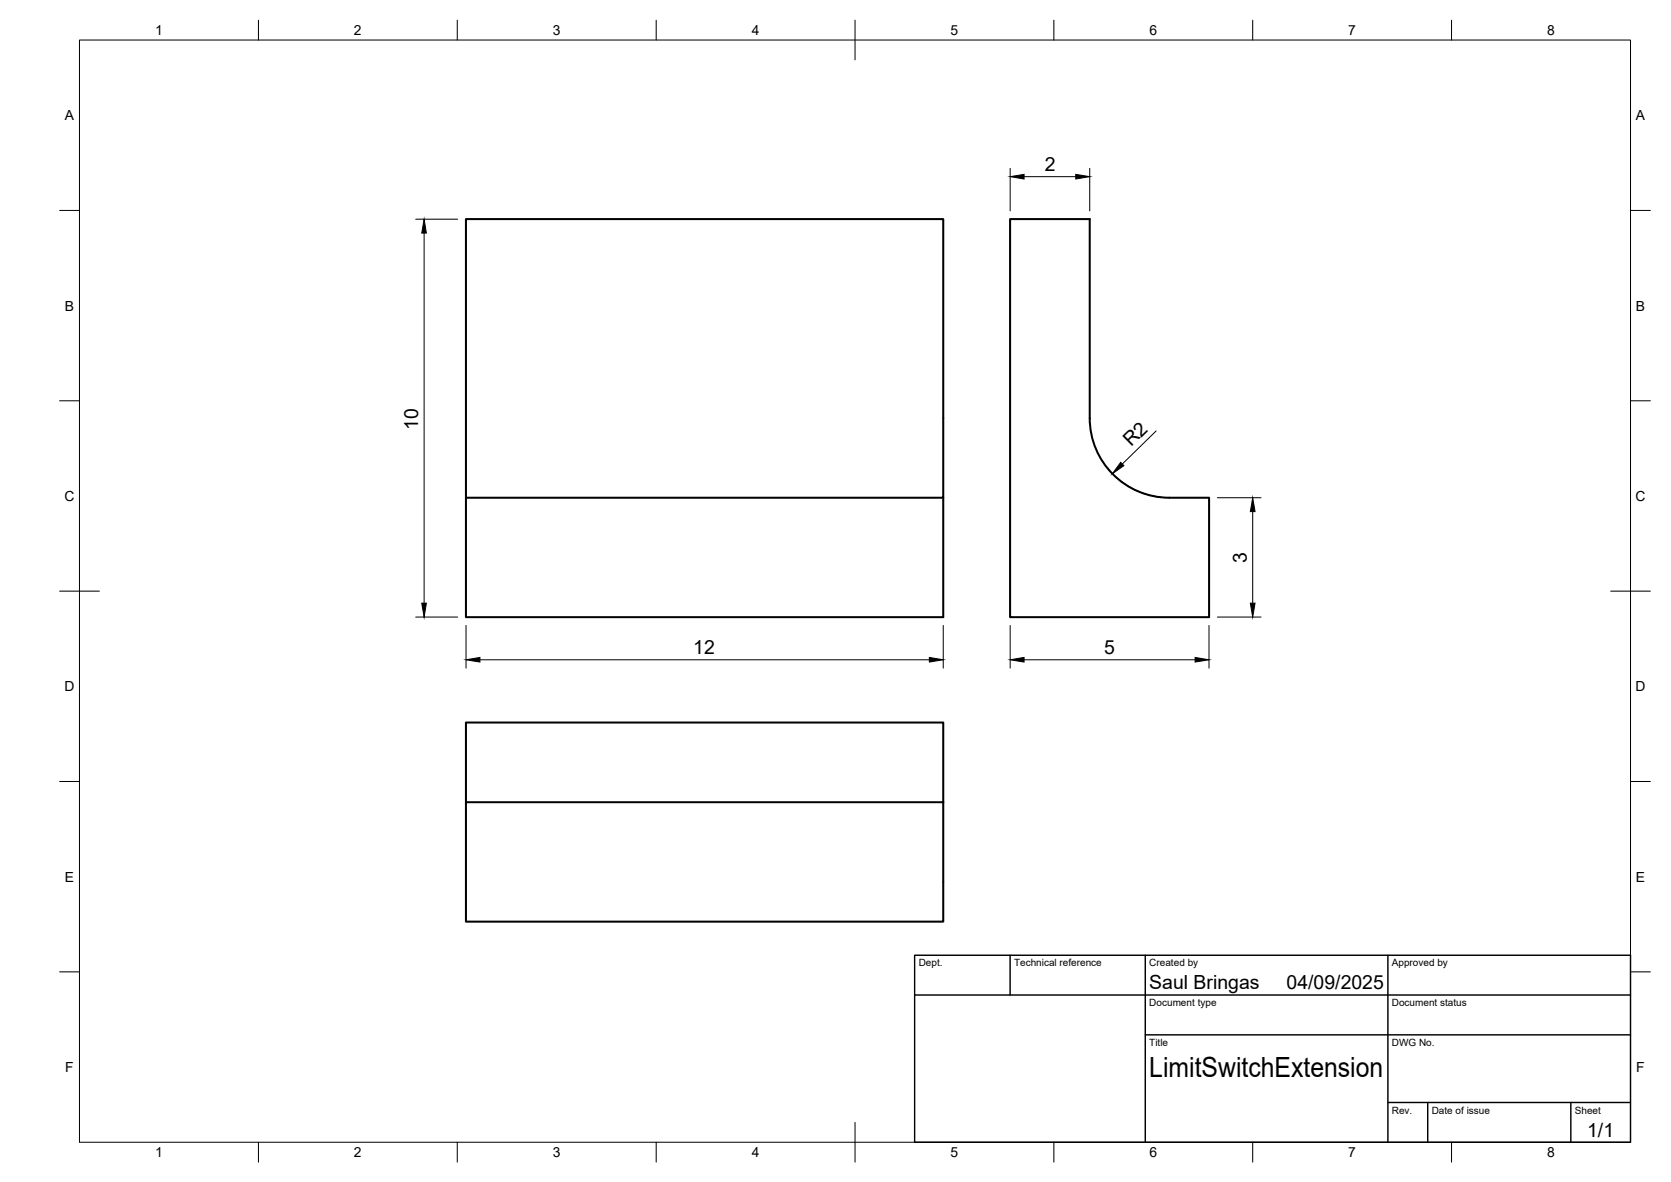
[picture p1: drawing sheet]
<svg xmlns="http://www.w3.org/2000/svg" width="420mm" height="297mm" viewBox="0 0 420 297" stroke-linecap="round" stroke-linejoin="round" font-family="sans-serif">
<!-- layer: Visible -->
<path d="M117.2 55.1h120v70h-120zM274 105.1a20 20 0 0 0 20 20h10v30h-50v-100h20v50M117.2 125.1v30h120v-30M117.2 181.6h120v20h-120zM117.2 201.6v30h120v-30" fill="none" stroke="#000" stroke-width=".51"/>
<!-- layer: BORDER -->
<g fill="none" stroke="#000" stroke-width=".25">
<path d="M20 10.1h390v276.9h-390zM65 5.1v5M115 5.1v5M165 5.1v5M215 5.1v10M265 5.1v5M315 5.1v5M365 5.1v5M15 52.9h5M410 52.9h5M15 100.7h5M410 100.7h5"/>
<path d="M15 148.6h10M405 148.6h10M15 196.4h5M410 196.4h5M15 244.2h5M410 244.2h5M65 287v5M115 287v5M165 287v5M215 282.1v9.9M265 287v5M315 287v5"/>
<path d="M365 287v5"/>
</g>
<!-- layer: TITLEBLOCK -->
<path d="M230 240.1h180v46.9h-180zM230 250h180M254 240.1v9.9M288 240.1v46.9M349 240.1v46.9M288 260.1h122M349 277.1h61M359 277.1v9.9M395 277.1v9.9" fill="none" stroke="#000" stroke-width=".36"/>
<!-- layer: FD_Dimensions -->
<g fill="none" stroke="#000" stroke-width=".25">
<path d="M104.5 55.1h10.6M106.6 58.6v93M254 42.3v10.7M257.5 44.4h13M274 42.3v10.7M278.3 117.5a20 20 0 0 0 13.6 7.4M290.7 108.3l-8.5 8.3M306.1 125.1h11M315 128.6v23M104.5 155.1h10.6M117.2 157.2v10.7M237.2 157.2v10.7"/>
<path d="M254 157.2v10.7M304 157.2v10.7M306.1 155.1h11M120.7 165.8h113M257.5 165.8h43"/>
</g>
<path d="M106.6 55.1l.6 3.5h-1.2zM254 44.4l3.5-.6v1.2zM270.5 43.8l3.5 .6-3.5 .6zM281.8 116.2l.8 .8-2.9 2zM315 125.1l.6 3.5h-1.2zM106 151.6h1.2l-.6 3.5zM314.4 151.6h1.2l-.6 3.5zM117.2 165.8l3.5-.6v1.2zM233.7 165.2l3.5 .6-3.5 .6zM254 165.8l3.5-.6v1.2zM300.5 165.2l3.5 .6-3.5 .6z" fill="#000" stroke="#000" stroke-width=".25"/>
<text font-size="7" x="289" y="270.6">LimitSwitchExtension</text>
<g font-size="4.9">
<text x="262.7" y="43">2</text>
<text x="105.2" y="108" transform="rotate(-90 105.2 108)">10</text>
<text x="284.4" y="112.4" transform="rotate(-44 284.4 112.4)">R2</text>
<text x="313.5" y="141.4" transform="rotate(-90 313.5 141.4)">3</text>
<text x="174.3" y="164.4">12</text>
<text x="277.6" y="164.3">5</text>
<text x="289" y="248.5">Saul Bringas</text>
<text x="323.5" y="248.5">04/09/2025</text>
<text x="399.1" y="285.7">1/1</text>
</g>
<g font-size="3.5">
<text x="39" y="8.8">1</text>
<text x="89" y="8.8">2</text>
<text x="139" y="8.8">3</text>
<text x="189" y="8.8">4</text>
<text x="239" y="8.8">5</text>
<text x="289" y="8.8">6</text>
<text x="339" y="8.8">7</text>
<text x="389" y="8.8">8</text>
<text x="16.3" y="30.2">A</text>
<text x="411.3" y="30.2">A</text>
<text x="16.3" y="78">B</text>
<text x="411.3" y="78">B</text>
<text x="16.2" y="125.9">C</text>
<text x="411.2" y="125.9">C</text>
<text x="16.2" y="173.7">D</text>
<text x="411.2" y="173.7">D</text>
<text x="16.3" y="221.6">E</text>
<text x="411.3" y="221.6">E</text>
<text x="16.4" y="269.4">F</text>
<text x="411.4" y="269.4">F</text>
<text x="39" y="290.8">1</text>
<text x="89" y="290.8">2</text>
<text x="139" y="290.8">3</text>
<text x="189" y="290.8">4</text>
<text x="239" y="290.8">5</text>
<text x="289" y="290.8">6</text>
<text x="339" y="290.8">7</text>
<text x="389" y="290.8">8</text>
</g>
<g font-size="2.5">
<text x="231" y="242.9">Dept.</text>
<text x="255" y="242.9">Technical reference</text>
<text x="289" y="242.9">Created by</text>
<text x="350" y="242.9">Approved by</text>
<text x="289" y="252.8">Document type</text>
<text x="350" y="252.8">Document status</text>
<text x="289" y="262.9">Title</text>
<text x="350" y="262.9">DWG No.</text>
<text x="350" y="279.9">Rev.</text>
<text x="360" y="279.9">Date of issue</text>
<text x="396" y="279.9">Sheet</text>
</g>
</svg>
